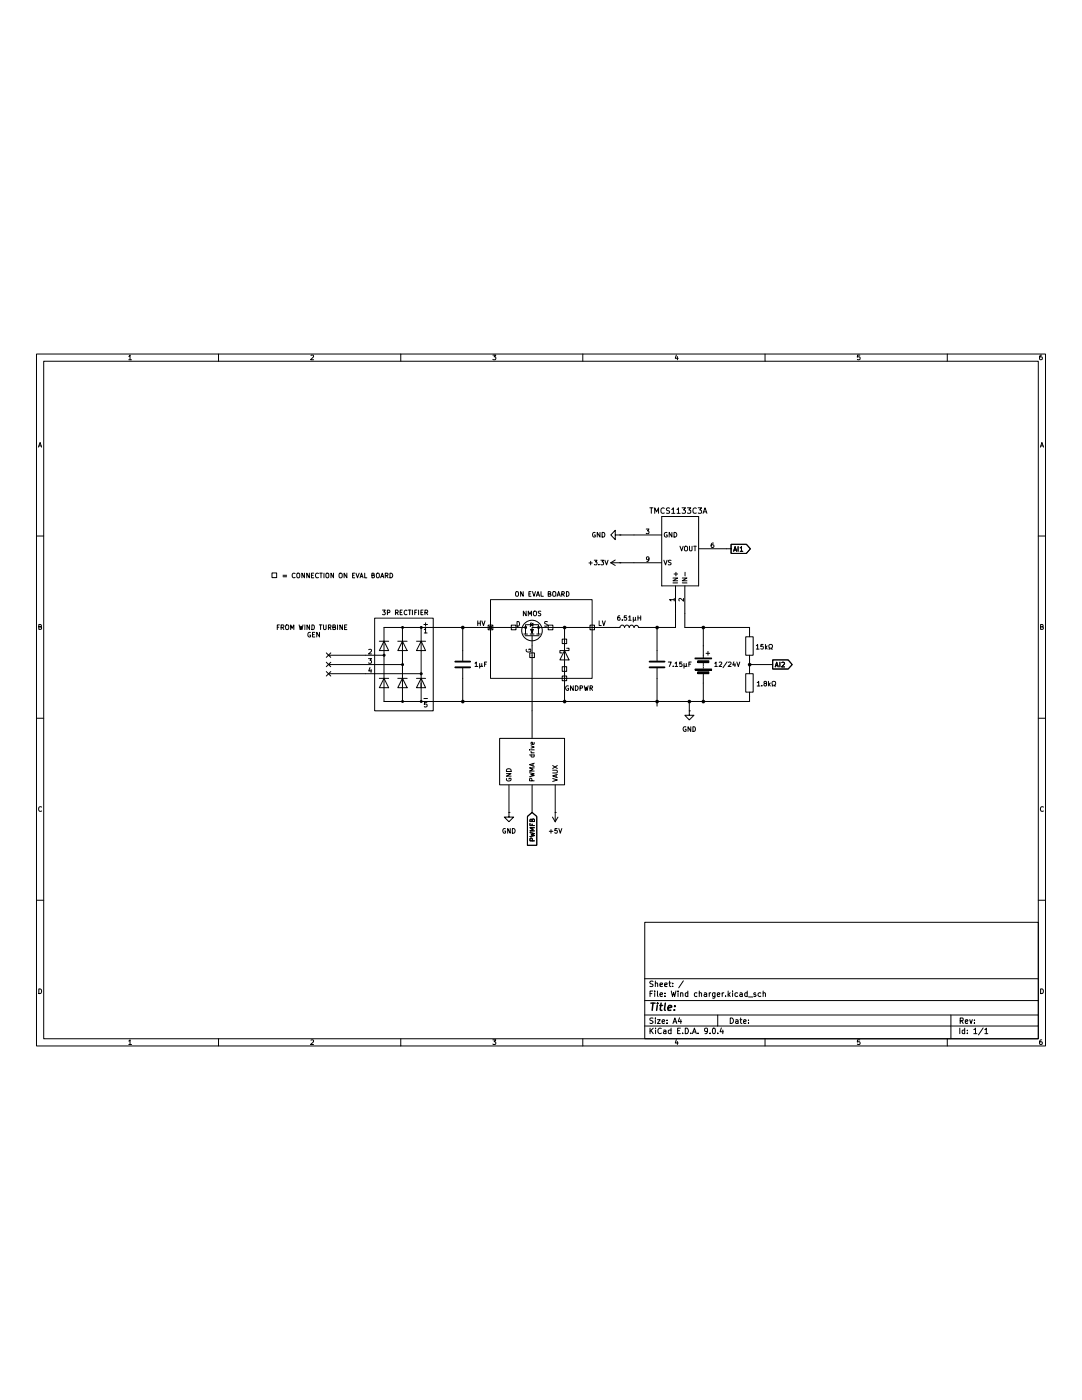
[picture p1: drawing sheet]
(kicad_sch
 (version 20250114)
 (generator "eeschema")
 (generator_version "9.0")
 (paper "A4")
 (lib_symbols
  (symbol "Device:Battery"
   (pin_numbers (hide yes))
   (pin_names
    (offset 0) (hide yes)) (exclude_from_sim no) (in_bom yes) (on_board yes)
   (property "Reference" "BT" (at 2.54 2.54 0) (effects (font (size 1.27 1.27)) (justify left)))
   (property "Value" "Battery" (at 2.54 0 0) (effects (font (size 1.27 1.27)) (justify left)))
   (property "Footprint" "" (at 0 1.524 90) (effects (font (size 1.27 1.27)) (hide yes)))
   (property "Datasheet" "~" (at 0 1.524 90) (effects (font (size 1.27 1.27)) (hide yes)))
   (property "Description" "Multiple-cell battery" (at 0 0 0) (effects (font (size 1.27 1.27)) (hide yes)))
   (symbol "Battery_0_1"
    (rectangle (start -2.286 1.778) (end 2.286 1.524) (stroke (width 0) (type default)) (fill (type outline)))
    (rectangle (start -2.286 -1.27) (end 2.286 -1.524) (stroke (width 0) (type default)) (fill (type outline)))
    (rectangle (start -1.524 1.016) (end 1.524 0.508) (stroke (width 0) (type default)) (fill (type outline)))
    (rectangle (start -1.524 -2.032) (end 1.524 -2.54) (stroke (width 0) (type default)) (fill (type outline)))
    (polyline (pts (xy 0 1.778) (xy 0 2.54)) (stroke (width 0) (type default)) (fill (type none)))
    (polyline (pts (xy 0 0) (xy 0 0.254)) (stroke (width 0) (type default)) (fill (type none)))
    (polyline (pts (xy 0 -0.508) (xy 0 -0.254)) (stroke (width 0) (type default)) (fill (type none)))
    (polyline (pts (xy 0 -1.016) (xy 0 -0.762)) (stroke (width 0) (type default)) (fill (type none)))
    (polyline (pts (xy 0.762 3.048) (xy 1.778 3.048)) (stroke (width 0.254) (type default)) (fill (type none)))
    (polyline (pts (xy 1.27 3.556) (xy 1.27 2.54)) (stroke (width 0.254) (type default)) (fill (type none))))
   (symbol "Battery_1_1"
    (pin passive line (at 0 5.08 270) (length 2.54) (name "+" (effects (font (size 1.27 1.27)))) (number "1" (effects (font (size 1.27 1.27)))))
    (pin passive line (at 0 -5.08 90) (length 2.54) (name "-" (effects (font (size 1.27 1.27)))) (number "2" (effects (font (size 1.27 1.27))))))
   (embedded_fonts no))
  (symbol "Device:C"
   (pin_numbers (hide yes))
   (pin_names
    (offset 0.254)) (exclude_from_sim no) (in_bom yes) (on_board yes)
   (property "Reference" "C" (at 0.635 2.54 0) (effects (font (size 1.27 1.27)) (justify left)))
   (property "Value" "C" (at 0.635 -2.54 0) (effects (font (size 1.27 1.27)) (justify left)))
   (property "Footprint" "" (at 0.9652 -3.81 0) (effects (font (size 1.27 1.27)) (hide yes)))
   (property "Datasheet" "~" (at 0 0 0) (effects (font (size 1.27 1.27)) (hide yes)))
   (property "Description" "Unpolarized capacitor" (at 0 0 0) (effects (font (size 1.27 1.27)) (hide yes)))
   (symbol "C_0_1"
    (polyline (pts (xy -2.032 0.762) (xy 2.032 0.762)) (stroke (width 0.508) (type default)) (fill (type none)))
    (polyline (pts (xy -2.032 -0.762) (xy 2.032 -0.762)) (stroke (width 0.508) (type default)) (fill (type none))))
   (symbol "C_1_1"
    (pin passive line (at 0 3.81 270) (length 2.794) (name "~" (effects (font (size 1.27 1.27)))) (number "1" (effects (font (size 1.27 1.27)))))
    (pin passive line (at 0 -3.81 90) (length 2.794) (name "~" (effects (font (size 1.27 1.27)))) (number "2" (effects (font (size 1.27 1.27))))))
   (embedded_fonts no))
  (symbol "Device:L"
   (pin_numbers (hide yes))
   (pin_names
    (offset 1.016) (hide yes)) (exclude_from_sim no) (in_bom yes) (on_board yes)
   (property "Reference" "L" (at -1.27 0 90) (effects (font (size 1.27 1.27))))
   (property "Value" "L" (at 1.905 0 90) (effects (font (size 1.27 1.27))))
   (property "Footprint" "" (at 0 0 0) (effects (font (size 1.27 1.27)) (hide yes)))
   (property "Datasheet" "~" (at 0 0 0) (effects (font (size 1.27 1.27)) (hide yes)))
   (property "Description" "Inductor" (at 0 0 0) (effects (font (size 1.27 1.27)) (hide yes)))
   (symbol "L_0_1"
    (arc (start 0 2.54) (mid 0.6323 1.905) (end 0 1.27) (stroke (width 0) (type default)) (fill (type none)))
    (arc (start 0 1.27) (mid 0.6323 0.635) (end 0 0) (stroke (width 0) (type default)) (fill (type none)))
    (arc (start 0 0) (mid 0.6323 -0.635) (end 0 -1.27) (stroke (width 0) (type default)) (fill (type none)))
    (arc (start 0 -1.27) (mid 0.6323 -1.905) (end 0 -2.54) (stroke (width 0) (type default)) (fill (type none))))
   (symbol "L_1_1"
    (pin passive line (at 0 3.81 270) (length 1.27) (name "1" (effects (font (size 1.27 1.27)))) (number "1" (effects (font (size 1.27 1.27)))))
    (pin passive line (at 0 -3.81 90) (length 1.27) (name "2" (effects (font (size 1.27 1.27)))) (number "2" (effects (font (size 1.27 1.27))))))
   (embedded_fonts no))
  (symbol "Device:R"
   (pin_numbers (hide yes))
   (pin_names
    (offset 0)) (exclude_from_sim no) (in_bom yes) (on_board yes)
   (property "Reference" "R" (at 2.032 0 90) (effects (font (size 1.27 1.27))))
   (property "Value" "R" (at 0 0 90) (effects (font (size 1.27 1.27))))
   (property "Footprint" "" (at -1.778 0 90) (effects (font (size 1.27 1.27)) (hide yes)))
   (property "Datasheet" "~" (at 0 0 0) (effects (font (size 1.27 1.27)) (hide yes)))
   (property "Description" "Resistor" (at 0 0 0) (effects (font (size 1.27 1.27)) (hide yes)))
   (symbol "R_0_1"
    (rectangle (start -1.016 -2.54) (end 1.016 2.54) (stroke (width 0.254) (type default)) (fill (type none))))
   (symbol "R_1_1"
    (pin passive line (at 0 3.81 270) (length 1.27) (name "~" (effects (font (size 1.27 1.27)))) (number "1" (effects (font (size 1.27 1.27)))))
    (pin passive line (at 0 -3.81 90) (length 1.27) (name "~" (effects (font (size 1.27 1.27)))) (number "2" (effects (font (size 1.27 1.27))))))
   (embedded_fonts no))
  (symbol "Diode:SS38"
   (pin_numbers (hide yes))
   (pin_names
    (offset 1.016) (hide yes)) (exclude_from_sim no) (in_bom yes) (on_board yes)
   (property "Reference" "D" (at 0 2.54 0) (effects (font (size 1.27 1.27))))
   (property "Value" "SS38" (at 0 -2.54 0) (effects (font (size 1.27 1.27))))
   (property "Footprint" "Diode_SMD:D_SMA" (at 0 -4.445 0) (effects (font (size 1.27 1.27)) (hide yes)))
   (property "Datasheet" "https://www.microdiode.com/uploadfiles//PDF/SS32-THRU-SS3200-SMA.pdf" (at 0 0 0) (effects (font (size 1.27 1.27)) (hide yes)))
   (property "Description" "80V 3A Schottky Diode, SMA" (at 0 0 0) (effects (font (size 1.27 1.27)) (hide yes)))
   (symbol "SS38_0_1"
    (polyline (pts (xy -1.905 0.635) (xy -1.905 1.27) (xy -1.27 1.27) (xy -1.27 -1.27) (xy -0.635 -1.27) (xy -0.635 -0.635)) (stroke (width 0.254) (type default)) (fill (type none)))
    (polyline (pts (xy 1.27 1.27) (xy 1.27 -1.27) (xy -1.27 0) (xy 1.27 1.27)) (stroke (width 0.254) (type default)) (fill (type none)))
    (polyline (pts (xy 1.27 0) (xy -1.27 0)) (stroke (width 0) (type default)) (fill (type none))))
   (symbol "SS38_1_1"
    (pin passive line (at -3.81 0 0) (length 2.54) (name "K" (effects (font (size 1.27 1.27)))) (number "1" (effects (font (size 1.27 1.27)))))
    (pin passive line (at 3.81 0 180) (length 2.54) (name "A" (effects (font (size 1.27 1.27)))) (number "2" (effects (font (size 1.27 1.27))))))
   (embedded_fonts no))
  (symbol "Diode_Bridge:DNA40U2200GU"
   (pin_names
    (offset 0)) (exclude_from_sim no) (in_bom yes) (on_board yes)
   (property "Reference" "D" (at 0 17.78 0) (effects (font (size 1.27 1.27))))
   (property "Value" "DNA40U2200GU" (at 0 15.24 0) (effects (font (size 1.27 1.27))))
   (property "Footprint" "Diode_THT:Diode_Bridge_IXYS_GUFP" (at 0 -15.24 0) (effects (font (size 1.27 1.27)) (hide yes)))
   (property "Datasheet" "https://ixapps.ixys.com/Datasheet/DNA40U2200GU.pdf" (at 0 17.78 0) (effects (font (size 1.27 1.27)) (hide yes)))
   (property "Description" "690V Vrms, 40A If, GUFP(X025B)" (at 0 0 0) (effects (font (size 1.27 1.27)) (hide yes)))
   (symbol "DNA40U2200GU_0_1"
    (polyline (pts (xy -7.62 2.54) (xy -5.08 2.54)) (stroke (width 0) (type default)) (fill (type none)))
    (polyline (pts (xy -7.62 0) (xy 0 0)) (stroke (width 0) (type default)) (fill (type none)))
    (polyline (pts (xy -7.62 -2.54) (xy 5.08 -2.54)) (stroke (width 0) (type default)) (fill (type none)))
    (polyline (pts (xy -5.08 10.16) (xy -5.08 6.35)) (stroke (width 0) (type default)) (fill (type none)))
    (polyline (pts (xy -5.08 10.16) (xy 5.08 10.16)) (stroke (width 0) (type default)) (fill (type none)))
    (polyline (pts (xy -5.08 3.81) (xy -5.08 -3.81)) (stroke (width 0) (type default)) (fill (type none)))
    (circle (center -5.08 2.54) (radius 0.254) (stroke (width 0) (type default)) (fill (type outline)))
    (polyline (pts (xy -5.08 -6.35) (xy -5.08 -10.16)) (stroke (width 0) (type default)) (fill (type none)))
    (polyline (pts (xy -5.08 -10.16) (xy 5.08 -10.16)) (stroke (width 0) (type default)) (fill (type none)))
    (circle (center 0 10.16) (radius 0.254) (stroke (width 0) (type default)) (fill (type outline)))
    (polyline (pts (xy 0 6.35) (xy 0 10.16)) (stroke (width 0) (type default)) (fill (type none)))
    (polyline (pts (xy 0 3.81) (xy 0 -3.81)) (stroke (width 0) (type default)) (fill (type none)))
    (circle (center 0 0) (radius 0.254) (stroke (width 0) (type default)) (fill (type outline)))
    (polyline (pts (xy 0 -6.35) (xy 0 -10.16)) (stroke (width 0) (type default)) (fill (type none)))
    (circle (center 0 -10.16) (radius 0.254) (stroke (width 0) (type default)) (fill (type outline)))
    (polyline (pts (xy 5.08 10.16) (xy 5.08 6.35)) (stroke (width 0) (type default)) (fill (type none)))
    (circle (center 5.08 10.16) (radius 0.254) (stroke (width 0) (type default)) (fill (type outline)))
    (polyline (pts (xy 5.08 3.81) (xy 5.08 -3.81)) (stroke (width 0) (type default)) (fill (type none)))
    (circle (center 5.08 -2.54) (radius 0.254) (stroke (width 0) (type default)) (fill (type outline)))
    (polyline (pts (xy 5.08 -10.16) (xy 5.08 -5.08)) (stroke (width 0) (type default)) (fill (type none)))
    (circle (center 5.08 -10.16) (radius 0.254) (stroke (width 0) (type default)) (fill (type outline))))
   (symbol "DNA40U2200GU_1_1"
    (polyline (pts (xy -5.08 3.81) (xy -5.08 6.35)) (stroke (width 0) (type default)) (fill (type none)))
    (polyline (pts (xy -5.08 -6.35) (xy -5.08 -3.81)) (stroke (width 0) (type default)) (fill (type none)))
    (polyline (pts (xy -3.81 6.35) (xy -6.35 6.35)) (stroke (width 0.254) (type default)) (fill (type none)))
    (polyline (pts (xy -3.81 3.81) (xy -6.35 3.81) (xy -5.08 6.35) (xy -3.81 3.81)) (stroke (width 0.254) (type default)) (fill (type none)))
    (polyline (pts (xy -3.81 -3.81) (xy -6.35 -3.81)) (stroke (width 0.254) (type default)) (fill (type none)))
    (polyline (pts (xy -3.81 -6.35) (xy -6.35 -6.35) (xy -5.08 -3.81) (xy -3.81 -6.35)) (stroke (width 0.254) (type default)) (fill (type none)))
    (polyline (pts (xy 0 3.81) (xy 0 6.35)) (stroke (width 0) (type default)) (fill (type none)))
    (polyline (pts (xy 0 -6.35) (xy 0 -3.81)) (stroke (width 0) (type default)) (fill (type none)))
    (polyline (pts (xy 1.27 6.35) (xy -1.27 6.35)) (stroke (width 0.254) (type default)) (fill (type none)))
    (polyline (pts (xy 1.27 3.81) (xy -1.27 3.81) (xy 0 6.35) (xy 1.27 3.81)) (stroke (width 0.254) (type default)) (fill (type none)))
    (polyline (pts (xy 1.27 -3.81) (xy -1.27 -3.81)) (stroke (width 0.254) (type default)) (fill (type none)))
    (polyline (pts (xy 1.27 -6.35) (xy -1.27 -6.35) (xy 0 -3.81) (xy 1.27 -6.35)) (stroke (width 0.254) (type default)) (fill (type none)))
    (polyline (pts (xy 5.08 3.81) (xy 5.08 6.35)) (stroke (width 0) (type default)) (fill (type none)))
    (polyline (pts (xy 5.08 -6.35) (xy 5.08 -3.81)) (stroke (width 0) (type default)) (fill (type none)))
    (polyline (pts (xy 6.35 6.35) (xy 3.81 6.35)) (stroke (width 0.254) (type default)) (fill (type none)))
    (polyline (pts (xy 6.35 3.81) (xy 3.81 3.81) (xy 5.08 6.35) (xy 6.35 3.81)) (stroke (width 0.254) (type default)) (fill (type none)))
    (polyline (pts (xy 6.35 -3.81) (xy 3.81 -3.81)) (stroke (width 0.254) (type default)) (fill (type none)))
    (polyline (pts (xy 6.35 -6.35) (xy 3.81 -6.35) (xy 5.08 -3.81) (xy 6.35 -6.35)) (stroke (width 0.254) (type default)) (fill (type none)))
    (pin passive line (at -10.16 2.54 0) (length 2.54) (name "~" (effects (font (size 1.27 1.27)))) (number "2" (effects (font (size 1.27 1.27)))))
    (pin passive line (at -10.16 0 0) (length 2.54) (name "~" (effects (font (size 1.27 1.27)))) (number "3" (effects (font (size 1.27 1.27)))))
    (pin passive line (at -10.16 -2.54 0) (length 2.54) (name "~" (effects (font (size 1.27 1.27)))) (number "4" (effects (font (size 1.27 1.27)))))
    (pin passive line (at 7.62 10.16 180) (length 2.54) (name "+" (effects (font (size 1.27 1.27)))) (number "1" (effects (font (size 1.27 1.27)))))
    (pin passive line (at 7.62 -10.16 180) (length 2.54) (name "-" (effects (font (size 1.27 1.27)))) (number "5" (effects (font (size 1.27 1.27))))))
   (embedded_fonts no))
  (symbol "Simulation_SPICE:NMOS"
   (pin_numbers (hide yes))
   (pin_names
    (offset 0)) (exclude_from_sim no) (in_bom yes) (on_board yes)
   (property "Reference" "Q" (at 5.08 1.27 0) (effects (font (size 1.27 1.27)) (justify left)))
   (property "Value" "NMOS" (at 5.08 -1.27 0) (effects (font (size 1.27 1.27)) (justify left)))
   (property "Footprint" "" (at 5.08 2.54 0) (effects (font (size 1.27 1.27)) (hide yes)))
   (property "Datasheet" "https://ngspice.sourceforge.io/docs/ngspice-html-manual/manual.xhtml#cha_MOSFETs" (at 0 -12.7 0) (effects (font (size 1.27 1.27)) (hide yes)))
   (property "Description" "N-MOSFET transistor, drain/source/gate" (at 0 0 0) (effects (font (size 1.27 1.27)) (hide yes)))
   (property "Sim.Device" "NMOS" (at 0 -17.145 0) (effects (font (size 1.27 1.27)) (hide yes)))
   (property "Sim.Type" "VDMOS" (at 0 -19.05 0) (effects (font (size 1.27 1.27)) (hide yes)))
   (property "Sim.Pins" "1=D 2=G 3=S" (at 0 -15.24 0) (effects (font (size 1.27 1.27)) (hide yes)))
   (symbol "NMOS_0_1"
    (polyline (pts (xy 0.254 1.905) (xy 0.254 -1.905)) (stroke (width 0.254) (type default)) (fill (type none)))
    (polyline (pts (xy 0.254 0) (xy -2.54 0)) (stroke (width 0) (type default)) (fill (type none)))
    (polyline (pts (xy 0.762 2.286) (xy 0.762 1.27)) (stroke (width 0.254) (type default)) (fill (type none)))
    (polyline (pts (xy 0.762 0.508) (xy 0.762 -0.508)) (stroke (width 0.254) (type default)) (fill (type none)))
    (polyline (pts (xy 0.762 -1.27) (xy 0.762 -2.286)) (stroke (width 0.254) (type default)) (fill (type none)))
    (polyline (pts (xy 0.762 -1.778) (xy 3.302 -1.778) (xy 3.302 1.778) (xy 0.762 1.778)) (stroke (width 0) (type default)) (fill (type none)))
    (polyline (pts (xy 1.016 0) (xy 2.032 0.381) (xy 2.032 -0.381) (xy 1.016 0)) (stroke (width 0) (type default)) (fill (type outline)))
    (circle (center 1.651 0) (radius 2.794) (stroke (width 0.254) (type default)) (fill (type none)))
    (polyline (pts (xy 2.54 2.54) (xy 2.54 1.778)) (stroke (width 0) (type default)) (fill (type none)))
    (circle (center 2.54 1.778) (radius 0.254) (stroke (width 0) (type default)) (fill (type outline)))
    (circle (center 2.54 -1.778) (radius 0.254) (stroke (width 0) (type default)) (fill (type outline)))
    (polyline (pts (xy 2.54 -2.54) (xy 2.54 0) (xy 0.762 0)) (stroke (width 0) (type default)) (fill (type none)))
    (polyline (pts (xy 2.794 0.508) (xy 2.921 0.381) (xy 3.683 0.381) (xy 3.81 0.254)) (stroke (width 0) (type default)) (fill (type none)))
    (polyline (pts (xy 3.302 0.381) (xy 2.921 -0.254) (xy 3.683 -0.254) (xy 3.302 0.381)) (stroke (width 0) (type default)) (fill (type none))))
   (symbol "NMOS_1_1"
    (pin input line (at -5.08 0 0) (length 2.54) (name "G" (effects (font (size 1.27 1.27)))) (number "2" (effects (font (size 1.27 1.27)))))
    (pin passive line (at 2.54 5.08 270) (length 2.54) (name "D" (effects (font (size 1.27 1.27)))) (number "1" (effects (font (size 1.27 1.27)))))
    (pin passive line (at 2.54 -5.08 90) (length 2.54) (name "S" (effects (font (size 1.27 1.27)))) (number "3" (effects (font (size 1.27 1.27))))))
   (embedded_fonts no))
  (symbol "Wind symbols:EVALSTGAP2HD" (exclude_from_sim no) (in_bom yes) (on_board yes)
   (property "Reference" "U" (at -19.812 15.494 0) (effects (font (size 1.27 1.27))))
   (property "Value" "" (at 0 0 0) (effects (font (size 1.27 1.27))))
   (property "Footprint" "" (at 0 0 0) (effects (font (size 1.27 1.27)) (hide yes)))
   (property "Datasheet" "" (at 0 0 0) (effects (font (size 1.27 1.27)) (hide yes)))
   (property "Description" "" (at 0 0 0) (effects (font (size 1.27 1.27)) (hide yes)))
   (symbol "EVALSTGAP2HD_0_1"
    (rectangle (start -19.05 15.24) (end -1.27 2.54) (stroke (width 0) (type default)) (fill (type none))))
   (symbol "EVALSTGAP2HD_1_1"
    (pin input line (at -16.51 -5.08 90) (length 7.62) (name "GND" (effects (font (size 1.27 1.27)))) (number "" (effects (font (size 1.27 1.27)))))
    (pin input line (at -10.16 22.86 270) (length 7.62) (name "drive" (effects (font (size 1.27 1.27)))) (number "" (effects (font (size 1.27 1.27)))))
    (pin input line (at -10.16 -5.08 90) (length 7.62) (name "PWMA" (effects (font (size 1.27 1.27)))) (number "" (effects (font (size 1.27 1.27)))))
    (pin input line (at -3.81 -5.08 90) (length 7.62) (name "VAUX" (effects (font (size 1.27 1.27)))) (number "" (effects (font (size 1.27 1.27))))))
   (embedded_fonts no))
  (symbol "Wind symbols:PMCS1133A1AQDVGR"
   (pin_names
    (offset 0.254)) (exclude_from_sim no) (in_bom yes) (on_board yes)
   (property "Reference" "U1" (at 2.286 2.794 0) (effects (font (size 1.524 1.524)) (justify left)))
   (property "Value" "TMCS1133" (at 34.036 -6.35 90) (effects (font (size 1.524 1.524)) (justify left)))
   (property "Footprint" "DVG0010A_PMCS1133A1AQDVGR_TEX" (at 0 0 0) (effects (font (size 1.27 1.27)
    (italic yes)) (hide yes)))
   (property "Datasheet" "https://www.ti.com/lit/gpn/tmcs1133" (at 0 0 0) (effects (font (size 1.27 1.27)
    (italic yes)) (hide yes)))
   (property "Description" "" (at 0 0 0) (effects (font (size 1.27 1.27)) (hide yes)))
   (property "ki_locked" "" (at 0 0 0) (effects (font (size 1.27 1.27))))
   (symbol "PMCS1133A1AQDVGR_0_1"
    (polyline (pts (xy 7.62 2.54) (xy 7.62 -7.62)) (stroke (width 0.127) (type default)) (fill (type none)))
    (polyline (pts (xy 7.62 -7.62) (xy 26.67 -7.62)) (stroke (width 0.127) (type default)) (fill (type none)))
    (polyline (pts (xy 26.67 2.54) (xy 7.62 2.54)) (stroke (width 0.127) (type default)) (fill (type none)))
    (polyline (pts (xy 26.67 -7.62) (xy 26.67 2.54)) (stroke (width 0.127) (type default)) (fill (type none))))
   (symbol "PMCS1133A1AQDVGR_1_1"
    (pin input line (at 0 -1.27 0) (length 7.62) (name "IN+" (effects (font (size 1.27 1.27)))) (number "1" (effects (font (size 1.27 1.27)))))
    (pin output line (at 0 -3.81 0) (length 7.62) (name "IN-" (effects (font (size 1.27 1.27)))) (number "2" (effects (font (size 1.27 1.27)))))
    (pin input line (at 13.97 10.16 270) (length 7.62) (name "VS" (effects (font (size 1.27 1.27)))) (number "9" (effects (font (size 1.27 1.27)))))
    (pin output line (at 17.78 -15.24 90) (length 7.62) (name "VOUT" (effects (font (size 1.27 1.27)))) (number "6" (effects (font (size 1.27 1.27)))))
    (pin input line (at 21.59 10.16 270) (length 7.62) (name "GND" (effects (font (size 1.27 1.27)))) (number "3" (effects (font (size 1.27 1.27))))))
   (embedded_fonts no))
  (symbol "power:+5V"
   (power)
   (pin_numbers (hide yes))
   (pin_names
    (offset 0) (hide yes)) (exclude_from_sim no) (in_bom yes) (on_board yes)
   (property "Reference" "#PWR" (at 0 -3.81 0) (effects (font (size 1.27 1.27)) (hide yes)))
   (property "Value" "+5V" (at 0 3.556 0) (effects (font (size 1.27 1.27))))
   (property "Footprint" "" (at 0 0 0) (effects (font (size 1.27 1.27)) (hide yes)))
   (property "Datasheet" "" (at 0 0 0) (effects (font (size 1.27 1.27)) (hide yes)))
   (property "Description" "Power symbol creates a global label with name \"+5V\"" (at 0 0 0) (effects (font (size 1.27 1.27)) (hide yes)))
   (symbol "+5V_0_1"
    (polyline (pts (xy -0.762 1.27) (xy 0 2.54)) (stroke (width 0) (type default)) (fill (type none)))
    (polyline (pts (xy 0 2.54) (xy 0.762 1.27)) (stroke (width 0) (type default)) (fill (type none)))
    (polyline (pts (xy 0 0) (xy 0 2.54)) (stroke (width 0) (type default)) (fill (type none))))
   (symbol "+5V_1_1"
    (pin power_in line (at 0 0 90) (length 0) (name "~" (effects (font (size 1.27 1.27)))) (number "1" (effects (font (size 1.27 1.27))))))
   (embedded_fonts no))
  (symbol "power:GND"
   (power)
   (pin_numbers (hide yes))
   (pin_names
    (offset 0) (hide yes)) (exclude_from_sim no) (in_bom yes) (on_board yes)
   (property "Reference" "#PWR" (at 0 -6.35 0) (effects (font (size 1.27 1.27)) (hide yes)))
   (property "Value" "GND" (at 0 -3.81 0) (effects (font (size 1.27 1.27))))
   (property "Footprint" "" (at 0 0 0) (effects (font (size 1.27 1.27)) (hide yes)))
   (property "Datasheet" "" (at 0 0 0) (effects (font (size 1.27 1.27)) (hide yes)))
   (property "Description" "Power symbol creates a global label with name \"GND\" , ground" (at 0 0 0) (effects (font (size 1.27 1.27)) (hide yes)))
   (symbol "GND_0_1"
    (polyline (pts (xy 0 0) (xy 0 -1.27) (xy 1.27 -1.27) (xy 0 -2.54) (xy -1.27 -1.27) (xy 0 -1.27)) (stroke (width 0) (type default)) (fill (type none))))
   (symbol "GND_1_1"
    (pin power_in line (at 0 0 270) (length 0) (name "~" (effects (font (size 1.27 1.27)))) (number "1" (effects (font (size 1.27 1.27))))))
   (embedded_fonts no)))
 (rectangle
  (start 161.925 84.455)
  (end 163.195 85.725)
  (stroke (width 0) (type solid))
  (fill (type color) (color 0 0 0 0)))
 (rectangle
  (start 102.87 82.55)
  (end 118.9065 107.95)
  (stroke (width 0) (type default))
  (fill (type none)))
 (rectangle
  (start 134.62 77.47)
  (end 162.56 99.06)
  (stroke (width 0) (type default))
  (fill (type none)))
 (rectangle
  (start 150.495 84.455)
  (end 151.765 85.725)
  (stroke (width 0) (type solid))
  (fill (type color) (color 0 0 0 0)))
 (rectangle
  (start 154.305 95.885)
  (end 155.575 97.155)
  (stroke (width 0) (type solid))
  (fill (type color) (color 0 0 0 0)))
 (rectangle
  (start 145.415 92.075)
  (end 146.685 93.345)
  (stroke (width 0) (type solid))
  (fill (type color) (color 0 0 0 0)))
 (rectangle
  (start 154.305 88.265)
  (end 155.575 89.535)
  (stroke (width 0) (type solid))
  (fill (type color) (color 0 0 0 0)))
 (rectangle
  (start 154.305 98.425)
  (end 155.575 99.695)
  (stroke (width 0) (type solid))
  (fill (type color) (color 0 0 0 0)))
 (rectangle
  (start 140.335 84.455)
  (end 141.605 85.725)
  (stroke (width 0) (type solid))
  (fill (type color) (color 0 0 0 0)))
 (rectangle
  (start 74.676 70.104)
  (end 75.946 71.374)
  (stroke (width 0) (type solid))
  (fill (type color) (color 0 0 0 0)))
 (rectangle
  (start 133.985 84.455)
  (end 135.255 85.725)
  (stroke (width 0) (type solid))
  (fill (type color) (color 0 0 0 0)))
 (text " 3P RECTIFIER"
  (exclude_from_sim no)
  (at 110.744 81.28 0)
  (effects (font (size 1.27 1.27))))
 (text "= CONNECTION ON EVAL BOARD"
  (exclude_from_sim no)
  (at 92.71 71.12 0)
  (effects (font (size 1.27 1.27))))
 (text "FROM WIND TURBINE \nGEN"
  (exclude_from_sim no)
  (at 86.106 86.36 0)
  (effects (font (size 1.27 1.27))))
 (text "ON EVAL BOARD"
  (exclude_from_sim no)
  (at 148.844 76.2 0)
  (effects (font (size 1.27 1.27))))
 (junction
  (at 180.34 85.09)
  (diameter 0)
  (color 0 0 0 0))
 (junction
  (at 180.34 105.41)
  (diameter 0)
  (color 0 0 0 0))
 (junction
  (at 189.23 105.41)
  (diameter 0)
  (color 0 0 0 0))
 (junction
  (at 154.94 105.41)
  (diameter 0)
  (color 0 0 0 0))
 (junction
  (at 127 105.41)
  (diameter 0)
  (color 0 0 0 0))
 (junction
  (at 193.04 85.09)
  (diameter 0)
  (color 0 0 0 0))
 (junction
  (at 134.62 85.09)
  (diameter 0)
  (color 0 0 0 0))
 (junction
  (at 127 85.09)
  (diameter 0)
  (color 0 0 0 0))
 (junction
  (at 193.04 105.41)
  (diameter 0)
  (color 0 0 0 0))
 (junction
  (at 154.94 85.09)
  (diameter 0)
  (color 0 0 0 0))
 (junction
  (at 205.74 95.25)
  (diameter 0)
  (color 0 0 0 0))
 (no_connect
  (at 90.17 97.79))
 (no_connect
  (at 90.17 95.25))
 (no_connect
  (at 90.17 92.71))
 (wire
  (pts (xy 205.74 95.25) (xy 212.09 95.25))
  (stroke (width 0) (type default)))
 (wire
  (pts (xy 205.74 95.25) (xy 205.74 96.52))
  (stroke (width 0) (type default)))
 (wire
  (pts (xy 90.17 97.79) (xy 100.33 97.79))
  (stroke (width 0) (type default)))
 (wire
  (pts (xy 189.23 105.41) (xy 180.34 105.41))
  (stroke (width 0) (type default)))
 (wire
  (pts (xy 199.39 63.5) (xy 200.66 63.5))
  (stroke (width 0) (type default)))
 (wire
  (pts (xy 176.53 85.09) (xy 180.34 85.09))
  (stroke (width 0) (type default)))
 (wire
  (pts (xy 189.23 105.41) (xy 189.23 107.95))
  (stroke (width 0) (type default)))
 (wire
  (pts (xy 193.04 100.33) (xy 193.04 105.41))
  (stroke (width 0) (type default)))
 (wire
  (pts (xy 193.04 105.41) (xy 189.23 105.41))
  (stroke (width 0) (type default)))
 (wire
  (pts (xy 185.42 81.28) (xy 185.42 85.09))
  (stroke (width 0) (type default)))
 (wire
  (pts (xy 154.94 96.52) (xy 154.94 105.41))
  (stroke (width 0) (type default)))
 (wire
  (pts (xy 193.04 85.09) (xy 193.04 90.17))
  (stroke (width 0) (type default)))
 (wire
  (pts (xy 154.94 85.09) (xy 154.94 88.9))
  (stroke (width 0) (type default)))
 (wire
  (pts (xy 118.11 105.41) (xy 127 105.41))
  (stroke (width 0) (type default)))
 (wire
  (pts (xy 90.17 92.71) (xy 100.33 92.71))
  (stroke (width 0) (type default)))
 (wire
  (pts (xy 187.96 81.28) (xy 187.96 85.09))
  (stroke (width 0) (type default)))
 (wire
  (pts (xy 180.34 106.68) (xy 180.34 105.41))
  (stroke (width 0) (type default)))
 (wire
  (pts (xy 205.74 85.09) (xy 205.74 86.36))
  (stroke (width 0) (type default)))
 (wire
  (pts (xy 180.34 85.09) (xy 180.34 91.44))
  (stroke (width 0) (type default)))
 (wire
  (pts (xy 180.34 105.41) (xy 180.34 99.06))
  (stroke (width 0) (type default)))
 (wire
  (pts (xy 154.94 85.09) (xy 168.91 85.09))
  (stroke (width 0) (type default)))
 (wire
  (pts (xy 90.17 95.25) (xy 100.33 95.25))
  (stroke (width 0) (type default)))
 (wire
  (pts (xy 193.04 85.09) (xy 205.74 85.09))
  (stroke (width 0) (type default)))
 (wire
  (pts (xy 173.99 59.69) (xy 170.18 59.69))
  (stroke (width 0) (type default)))
 (wire
  (pts (xy 205.74 104.14) (xy 205.74 105.41))
  (stroke (width 0) (type default)))
 (wire
  (pts (xy 127 85.09) (xy 127 91.44))
  (stroke (width 0) (type default)))
 (wire
  (pts (xy 118.11 85.09) (xy 127 85.09))
  (stroke (width 0) (type default)))
 (wire
  (pts (xy 173.99 67.31) (xy 170.18 67.31))
  (stroke (width 0) (type default)))
 (wire
  (pts (xy 185.42 85.09) (xy 180.34 85.09))
  (stroke (width 0) (type default)))
 (wire
  (pts (xy 146.05 92.71) (xy 146.05 107.95))
  (stroke (width 0) (type default)))
 (wire
  (pts (xy 127 105.41) (xy 154.94 105.41))
  (stroke (width 0) (type default)))
 (wire
  (pts (xy 154.94 105.41) (xy 180.34 105.41))
  (stroke (width 0) (type default)))
 (wire
  (pts (xy 205.74 105.41) (xy 193.04 105.41))
  (stroke (width 0) (type default)))
 (wire
  (pts (xy 151.13 85.09) (xy 154.94 85.09))
  (stroke (width 0) (type default)))
 (wire
  (pts (xy 134.62 85.09) (xy 140.97 85.09))
  (stroke (width 0) (type default)))
 (wire
  (pts (xy 134.62 82.55) (xy 134.62 85.09))
  (stroke (width 0) (type default)))
 (wire
  (pts (xy 205.74 93.98) (xy 205.74 95.25))
  (stroke (width 0) (type default)))
 (wire
  (pts (xy 187.96 85.09) (xy 193.04 85.09))
  (stroke (width 0) (type default)))
 (wire
  (pts (xy 127 85.09) (xy 134.62 85.09))
  (stroke (width 0) (type default)))
 (wire
  (pts (xy 127 99.06) (xy 127 105.41))
  (stroke (width 0) (type default)))
 (label "GNDPWR"
  (at 154.94 102.87 0)
  (effects (font (size 1.27 1.27)) (justify left bottom)))
 (label "LV"
  (at 166.37 85.09 180)
  (effects (font (size 1.27 1.27)) (justify right bottom)))
 (label "HV"
  (at 133.35 85.09 180)
  (effects (font (size 1.27 1.27)) (justify right bottom)))
 (global_label "AI1"
  (shape output)
  (at 200.66 63.5 0)
  (fields_autoplaced yes)
  (effects (font (size 1.27 1.27)) (justify left))
  (property "Intersheetrefs" "${INTERSHEET_REFS}" (at 206.5481 63.5 0) (effects (font (size 1.27 1.27)) (justify left) (hide yes))))
 (global_label "PWMFB"
  (shape input)
  (at 146.05 135.89 270)
  (fields_autoplaced yes)
  (effects (font (size 1.27 1.27)) (justify right))
  (property "Intersheetrefs" "${INTERSHEET_REFS}" (at 146.05 145.4066 90) (effects (font (size 1.27 1.27)) (justify right) (hide yes))))
 (global_label "AI2"
  (shape output)
  (at 212.09 95.25 0)
  (fields_autoplaced yes)
  (effects (font (size 1.27 1.27)) (justify left))
  (property "Intersheetrefs" "${INTERSHEET_REFS}" (at 217.9781 95.25 0) (effects (font (size 1.27 1.27)) (justify left) (hide yes))))
 (symbol
  (lib_id "Wind symbols:PMCS1133A1AQDVGR")
  (at 184.15 81.28 90)
  (unit 1)
  (exclude_from_sim no)
  (in_bom yes)
  (on_board yes)
  (dnp no)
  (property "Reference" "U1" (at 182.626 77.978 0) (effects (font (size 1.524 1.524)) (justify left) (hide yes)))
  (property "Value" "TMCS1133C3A" (at 194.31 53.086 90) (effects (font (size 1.524 1.524)) (justify left)))
  (property "Footprint" "DVG0010A_PMCS1133A1AQDVGR_TEX" (at 184.15 81.28 0) (effects (font (size 1.27 1.27)
    (italic yes)) (hide yes)))
  (property "Datasheet" "https://www.ti.com/lit/gpn/tmcs1133" (at 184.15 81.28 0) (effects (font (size 1.27 1.27)
    (italic yes)) (hide yes)))
  (property "Description" "" (at 184.15 81.28 0) (effects (font (size 1.27 1.27)) (hide yes)))
  (pin "2")
  (pin "1")
  (pin "3")
  (pin "9")
  (pin "6"))
 (symbol
  (lib_id "Device:C")
  (at 127 95.25 0)
  (unit 1)
  (exclude_from_sim no)
  (in_bom yes)
  (on_board yes)
  (dnp no)
  (property "Reference" "C2" (at 130.81 93.9799 0) (effects (font (size 1.27 1.27)) (justify left) (hide yes)))
  (property "Value" "1μF" (at 130.048 95.25 0) (effects (font (size 1.27 1.27)) (justify left)))
  (property "Footprint" "" (at 127.9652 99.06 0) (effects (font (size 1.27 1.27)) (hide yes)))
  (property "Datasheet" "~" (at 127 95.25 0) (effects (font (size 1.27 1.27)) (hide yes)))
  (property "Description" "Unpolarized capacitor" (at 127 95.25 0) (effects (font (size 1.27 1.27)) (hide yes)))
  (pin "1")
  (pin "2"))
 (symbol
  (lib_id "Device:L")
  (at 172.72 85.09 90)
  (unit 1)
  (exclude_from_sim no)
  (in_bom yes)
  (on_board yes)
  (dnp no)
  (fields_autoplaced yes)
  (property "Reference" "6.51µF" (at 172.72 80.01 90) (effects (font (size 1.27 1.27)) (hide yes)))
  (property "Value" "6.51µH" (at 172.72 82.55 90) (effects (font (size 1.27 1.27))))
  (property "Footprint" "" (at 172.72 85.09 0) (effects (font (size 1.27 1.27)) (hide yes)))
  (property "Datasheet" "~" (at 172.72 85.09 0) (effects (font (size 1.27 1.27)) (hide yes)))
  (property "Description" "Inductor" (at 172.72 85.09 0) (effects (font (size 1.27 1.27)) (hide yes)))
  (pin "2")
  (pin "1"))
 (symbol
  (lib_id "power:GND")
  (at 139.7 135.89 0)
  (unit 1)
  (exclude_from_sim no)
  (in_bom yes)
  (on_board yes)
  (dnp no)
  (fields_autoplaced yes)
  (property "Reference" "#PWR04" (at 139.7 142.24 0) (effects (font (size 1.27 1.27)) (hide yes)))
  (property "Value" "GND" (at 139.7 140.97 0) (effects (font (size 1.27 1.27))))
  (property "Footprint" "" (at 139.7 135.89 0) (effects (font (size 1.27 1.27)) (hide yes)))
  (property "Datasheet" "" (at 139.7 135.89 0) (effects (font (size 1.27 1.27)) (hide yes)))
  (property "Description" "Power symbol creates a global label with name \"GND\" , ground" (at 139.7 135.89 0) (effects (font (size 1.27 1.27)) (hide yes)))
  (pin "1"))
 (symbol
  (lib_id "power:+5V")
  (at 170.18 67.31 90)
  (unit 1)
  (exclude_from_sim no)
  (in_bom yes)
  (on_board yes)
  (dnp no)
  (property "Reference" "#PWR01" (at 173.99 67.31 0) (effects (font (size 1.27 1.27)) (hide yes)))
  (property "Value" "+3.3V" (at 167.132 67.31 90) (effects (font (size 1.27 1.27)) (justify left)))
  (property "Footprint" "" (at 170.18 67.31 0) (effects (font (size 1.27 1.27)) (hide yes)))
  (property "Datasheet" "" (at 170.18 67.31 0) (effects (font (size 1.27 1.27)) (hide yes)))
  (property "Description" "Power symbol creates a global label with name \"+5V\"" (at 170.18 67.31 0) (effects (font (size 1.27 1.27)) (hide yes)))
  (pin "1"))
 (symbol
  (lib_id "Device:R")
  (at 205.74 100.33 0)
  (unit 1)
  (exclude_from_sim no)
  (in_bom yes)
  (on_board yes)
  (dnp no)
  (property "Reference" "R2" (at 208.28 99.0599 0) (effects (font (size 1.27 1.27)) (justify left) (hide yes)))
  (property "Value" "1.8kΩ" (at 207.518 100.584 0) (effects (font (size 1.27 1.27)) (justify left)))
  (property "Footprint" "" (at 203.962 100.33 90) (effects (font (size 1.27 1.27)) (hide yes)))
  (property "Datasheet" "~" (at 205.74 100.33 0) (effects (font (size 1.27 1.27)) (hide yes)))
  (property "Description" "Resistor" (at 205.74 100.33 0) (effects (font (size 1.27 1.27)) (hide yes)))
  (pin "2")
  (pin "1"))
 (symbol
  (lib_id "Device:Battery")
  (at 193.04 95.25 0)
  (unit 1)
  (exclude_from_sim no)
  (in_bom yes)
  (on_board yes)
  (dnp no)
  (property "Reference" "BT1" (at 196.85 93.4084 0) (effects (font (size 1.27 1.27)) (justify left) (hide yes)))
  (property "Value" "12/24V" (at 195.834 95.25 0) (effects (font (size 1.27 1.27)) (justify left)))
  (property "Footprint" "" (at 193.04 93.726 90) (effects (font (size 1.27 1.27)) (hide yes)))
  (property "Datasheet" "~" (at 193.04 93.726 90) (effects (font (size 1.27 1.27)) (hide yes)))
  (property "Description" "Multiple-cell battery" (at 193.04 95.25 0) (effects (font (size 1.27 1.27)) (hide yes)))
  (pin "2")
  (pin "1"))
 (symbol
  (lib_id "power:+5V")
  (at 152.4 135.89 180)
  (unit 1)
  (exclude_from_sim no)
  (in_bom yes)
  (on_board yes)
  (dnp no)
  (fields_autoplaced yes)
  (property "Reference" "#PWR05" (at 152.4 132.08 0) (effects (font (size 1.27 1.27)) (hide yes)))
  (property "Value" "+5V" (at 152.4 140.97 0) (effects (font (size 1.27 1.27))))
  (property "Footprint" "" (at 152.4 135.89 0) (effects (font (size 1.27 1.27)) (hide yes)))
  (property "Datasheet" "" (at 152.4 135.89 0) (effects (font (size 1.27 1.27)) (hide yes)))
  (property "Description" "Power symbol creates a global label with name \"+5V\"" (at 152.4 135.89 0) (effects (font (size 1.27 1.27)) (hide yes)))
  (pin "1"))
 (symbol
  (lib_id "Diode_Bridge:DNA40U2200GU")
  (at 110.49 95.25 0)
  (unit 1)
  (exclude_from_sim no)
  (in_bom yes)
  (on_board yes)
  (dnp no)
  (property "Reference" "D1" (at 110.236 77.978 0) (effects (font (size 1.27 1.27)) (hide yes)))
  (property "Value" "DNA40U2200GU" (at 110.49 79.248 0) (effects (font (size 1.27 1.27)) (hide yes)))
  (property "Footprint" "Diode_THT:Diode_Bridge_IXYS_GUFP" (at 110.49 110.49 0) (effects (font (size 1.27 1.27)) (hide yes)))
  (property "Datasheet" "https://ixapps.ixys.com/Datasheet/DNA40U2200GU.pdf" (at 110.49 77.47 0) (effects (font (size 1.27 1.27)) (hide yes)))
  (property "Description" "690V Vrms, 40A If, GUFP(X025B)" (at 110.49 95.25 0) (effects (font (size 1.27 1.27)) (hide yes)))
  (pin "4")
  (pin "3")
  (pin "2")
  (pin "1")
  (pin "5"))
 (symbol
  (lib_id "Diode:SS38")
  (at 154.94 92.71 270)
  (unit 1)
  (exclude_from_sim no)
  (in_bom yes)
  (on_board yes)
  (dnp no)
  (fields_autoplaced yes)
  (property "Reference" "D2" (at 157.48 91.1224 90) (effects (font (size 1.27 1.27)) (justify left) (hide yes)))
  (property "Value" "SS38" (at 157.48 93.6624 90) (effects (font (size 1.27 1.27)) (justify left) (hide yes)))
  (property "Footprint" "Diode_SMD:D_SMA" (at 150.495 92.71 0) (effects (font (size 1.27 1.27)) (hide yes)))
  (property "Datasheet" "https://www.microdiode.com/uploadfiles//PDF/SS32-THRU-SS3200-SMA.pdf" (at 154.94 92.71 0) (effects (font (size 1.27 1.27)) (hide yes)))
  (property "Description" "80V 3A Schottky Diode, SMA" (at 154.94 92.71 0) (effects (font (size 1.27 1.27)) (hide yes)))
  (pin "2")
  (pin "1"))
 (symbol
  (lib_id "power:GND")
  (at 170.18 59.69 270)
  (unit 1)
  (exclude_from_sim no)
  (in_bom yes)
  (on_board yes)
  (dnp no)
  (fields_autoplaced yes)
  (property "Reference" "#PWR03" (at 163.83 59.69 0) (effects (font (size 1.27 1.27)) (hide yes)))
  (property "Value" "GND" (at 166.37 59.6899 90) (effects (font (size 1.27 1.27)) (justify right)))
  (property "Footprint" "" (at 170.18 59.69 0) (effects (font (size 1.27 1.27)) (hide yes)))
  (property "Datasheet" "" (at 170.18 59.69 0) (effects (font (size 1.27 1.27)) (hide yes)))
  (property "Description" "Power symbol creates a global label with name \"GND\" , ground" (at 170.18 59.69 0) (effects (font (size 1.27 1.27)) (hide yes)))
  (pin "1"))
 (symbol
  (lib_id "Device:R")
  (at 205.74 90.17 0)
  (unit 1)
  (exclude_from_sim no)
  (in_bom yes)
  (on_board yes)
  (dnp no)
  (property "Reference" "R1" (at 208.28 88.8999 0) (effects (font (size 1.27 1.27)) (justify left) (hide yes)))
  (property "Value" "15kΩ" (at 207.264 90.424 0) (effects (font (size 1.27 1.27)) (justify left)))
  (property "Footprint" "" (at 203.962 90.17 90) (effects (font (size 1.27 1.27)) (hide yes)))
  (property "Datasheet" "~" (at 205.74 90.17 0) (effects (font (size 1.27 1.27)) (hide yes)))
  (property "Description" "Resistor" (at 205.74 90.17 0) (effects (font (size 1.27 1.27)) (hide yes)))
  (pin "2")
  (pin "1"))
 (symbol
  (lib_id "Wind symbols:EVALSTGAP2HD")
  (at 156.21 130.81 0)
  (unit 1)
  (exclude_from_sim no)
  (in_bom yes)
  (on_board yes)
  (dnp no)
  (fields_autoplaced yes)
  (property "Reference" "U2" (at 157.48 121.2849 0) (effects (font (size 1.27 1.27)) (justify left) (hide yes)))
  (property "Value" "~" (at 157.48 123.8249 0) (effects (font (size 1.27 1.27)) (justify left) (hide yes)))
  (property "Footprint" "" (at 156.21 130.81 0) (effects (font (size 1.27 1.27)) (hide yes)))
  (property "Datasheet" "" (at 156.21 130.81 0) (effects (font (size 1.27 1.27)) (hide yes)))
  (property "Description" "" (at 156.21 130.81 0) (effects (font (size 1.27 1.27)) (hide yes)))
  (pin "")
  (pin "")
  (pin "")
  (pin ""))
 (symbol
  (lib_id "Simulation_SPICE:NMOS")
  (at 146.05 87.63 90)
  (unit 1)
  (exclude_from_sim no)
  (in_bom yes)
  (on_board yes)
  (dnp no)
  (fields_autoplaced yes)
  (property "Reference" "Q1" (at 146.05 78.74 90) (effects (font (size 1.27 1.27)) (hide yes)))
  (property "Value" "NMOS" (at 146.05 81.28 90) (effects (font (size 1.27 1.27))))
  (property "Footprint" "" (at 143.51 82.55 0) (effects (font (size 1.27 1.27)) (hide yes)))
  (property "Datasheet" "" (at 158.75 87.63 0) (effects (font (size 1.27 1.27)) (hide yes)))
  (property "Description" "N-MOSFET transistor, drain/source/gate" (at 146.05 87.63 0) (effects (font (size 1.27 1.27)) (hide yes)))
  (property "Sim.Device" "NMOS" (at 163.195 87.63 0) (effects (font (size 1.27 1.27)) (hide yes)))
  (property "Sim.Type" "VDMOS" (at 165.1 87.63 0) (effects (font (size 1.27 1.27)) (hide yes)))
  (property "Sim.Pins" "1=D 2=G 3=S" (at 161.29 87.63 0) (effects (font (size 1.27 1.27)) (hide yes)))
  (pin "3")
  (pin "1")
  (pin "2"))
 (symbol
  (lib_id "power:GND")
  (at 189.23 107.95 0)
  (unit 1)
  (exclude_from_sim no)
  (in_bom yes)
  (on_board yes)
  (dnp no)
  (fields_autoplaced yes)
  (property "Reference" "#PWR02" (at 189.23 114.3 0) (effects (font (size 1.27 1.27)) (hide yes)))
  (property "Value" "GND" (at 189.23 113.03 0) (effects (font (size 1.27 1.27))))
  (property "Footprint" "" (at 189.23 107.95 0) (effects (font (size 1.27 1.27)) (hide yes)))
  (property "Datasheet" "" (at 189.23 107.95 0) (effects (font (size 1.27 1.27)) (hide yes)))
  (property "Description" "Power symbol creates a global label with name \"GND\" , ground" (at 189.23 107.95 0) (effects (font (size 1.27 1.27)) (hide yes)))
  (pin "1"))
 (symbol
  (lib_id "Device:C")
  (at 180.34 95.25 0)
  (unit 1)
  (exclude_from_sim no)
  (in_bom yes)
  (on_board yes)
  (dnp no)
  (property "Reference" "C1" (at 184.15 93.9799 0) (effects (font (size 1.27 1.27)) (justify left) (hide yes)))
  (property "Value" "7.15μF" (at 183.134 95.25 0) (effects (font (size 1.27 1.27)) (justify left)))
  (property "Footprint" "" (at 181.3052 99.06 0) (effects (font (size 1.27 1.27)) (hide yes)))
  (property "Datasheet" "~" (at 180.34 95.25 0) (effects (font (size 1.27 1.27)) (hide yes)))
  (property "Description" "Unpolarized capacitor" (at 180.34 95.25 0) (effects (font (size 1.27 1.27)) (hide yes)))
  (pin "1")
  (pin "2"))
 (sheet_instances
  (path ""
   (page "1")))
 (embedded_fonts no))
